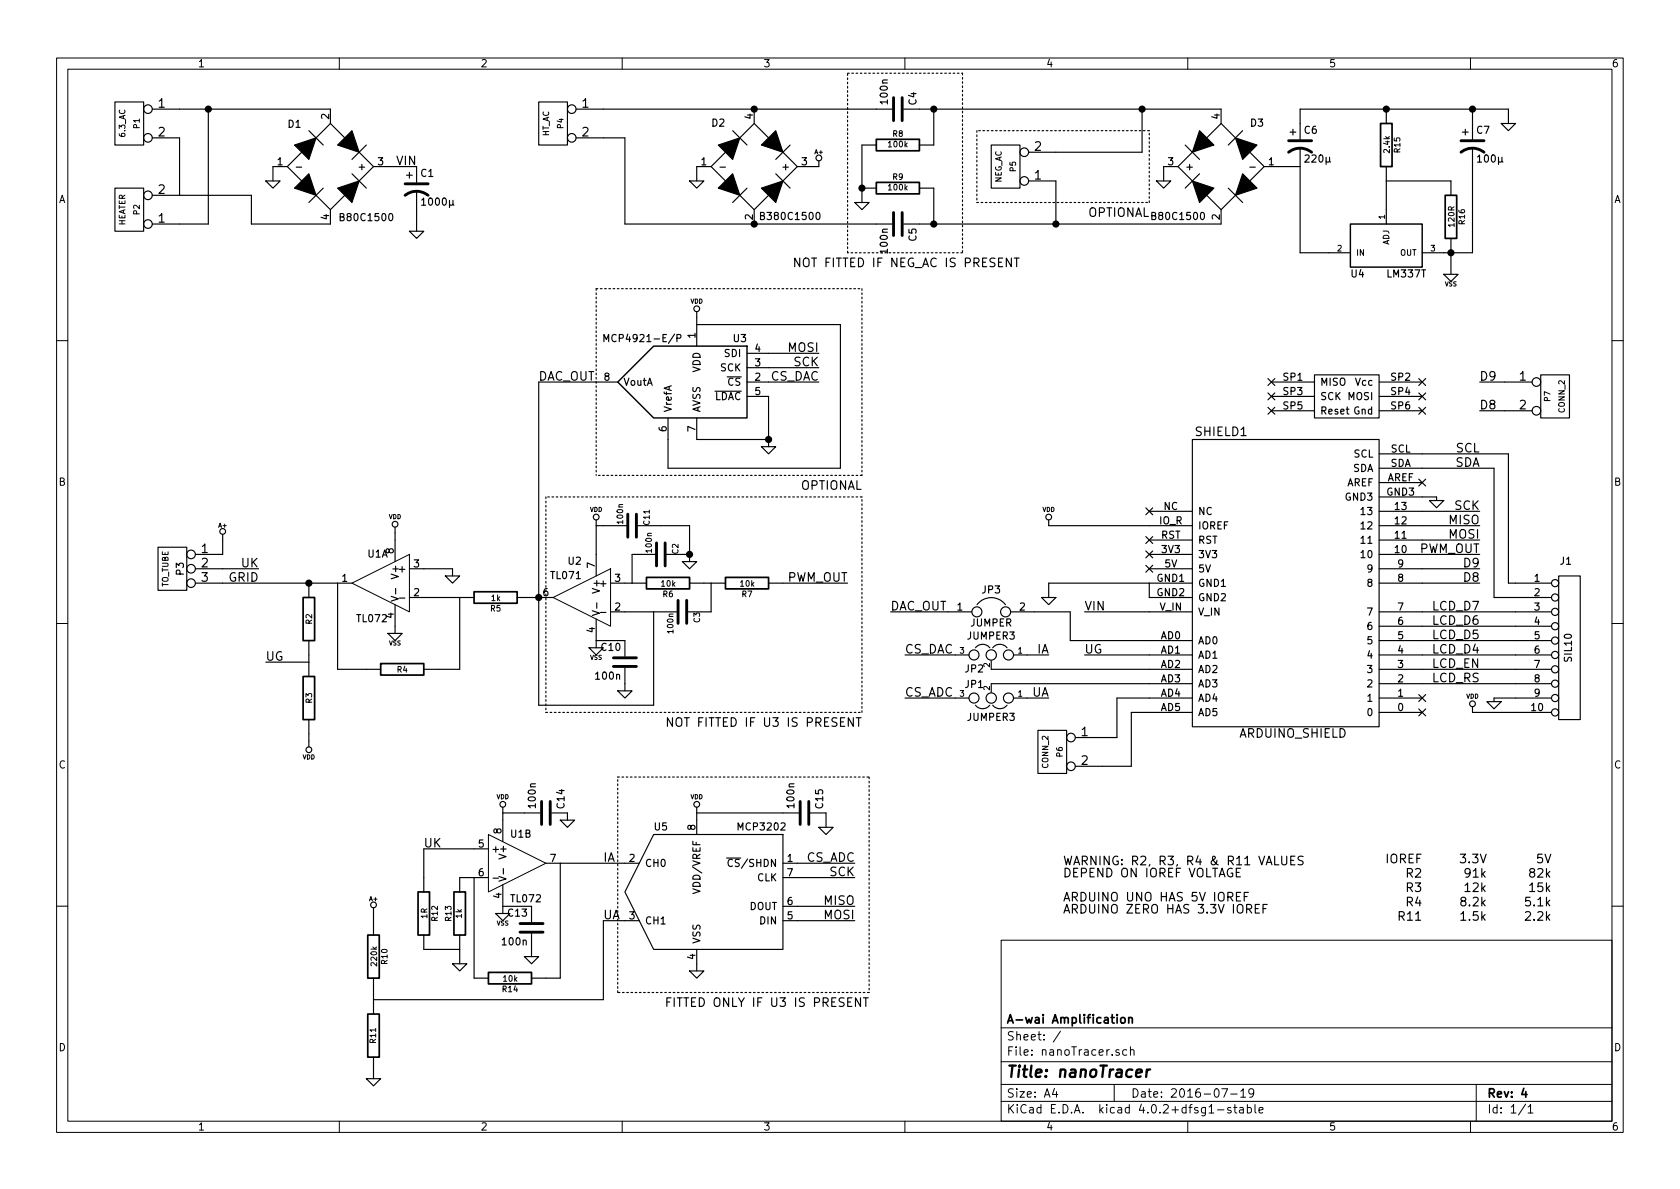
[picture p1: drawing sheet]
EESchema Schematic File Version 2
LIBS:power
LIBS:device
LIBS:transistors
LIBS:conn
LIBS:linear
LIBS:regul
LIBS:74xx
LIBS:cmos4000
LIBS:adc-dac
LIBS:memory
LIBS:xilinx
LIBS:microcontrollers
LIBS:dsp
LIBS:microchip
LIBS:analog_switches
LIBS:motorola
LIBS:texas
LIBS:intel
LIBS:audio
LIBS:interface
LIBS:digital-audio
LIBS:philips
LIBS:display
LIBS:cypress
LIBS:siliconi
LIBS:opto
LIBS:atmel
LIBS:contrib
LIBS:valves
LIBS:a-wai
LIBS:w_device
LIBS:diode
LIBS:diode-1
LIBS:w_vacuum
LIBS:w_opto
LIBS:optocoupler
LIBS:optocoupler-2
LIBS:opto-resistor
LIBS:arduino_uno
LIBS:w_connectors
LIBS:borniers
LIBS:freetronics_schematic
LIBS:nanoTracer-cache
EELAYER 25 0
EELAYER END
$Descr A4 11693 8268
encoding utf-8
Sheet 1 1
Title "nanoTracer"
Date "2016-07-19"
Rev "4"
Comp "A-wai Amplification"
Comment1 ""
Comment2 ""
Comment3 ""
Comment4 ""
$EndDescr
$Comp
L R-RESCUE-nanoTracer R10
U 1 1
P 2600 6650
F 0 "R10" V 2680 6650 40  0000 C CNN
F 1 "220k" V 2607 6651 40  0000 C CNN
F 2 "Resistors_ThroughHole:Resistor_Horizontal_RM10mm" V 2530 6650 30  0001 C CNN
F 3 "~" H 2600 6650 30  0000 C CNN
	1    2600 6650
	1    0    0    -1  
$EndComp
$Comp
L R-RESCUE-nanoTracer R11
U 1 1
P 2600 7200
F 0 "R11" V 2600 7200 40  0000 C CNN
F 1 "R11" V 2607 7201 40  0001 C CNN
F 2 "Resistors_ThroughHole:Resistor_Horizontal_RM10mm" V 2530 7200 30  0001 C CNN
F 3 "~" H 2600 7200 30  0000 C CNN
	1    2600 7200
	1    0    0    -1  
$EndComp
$Comp
L R-RESCUE-nanoTracer R14
U 1 1
P 3550 6800
F 0 "R14" V 3630 6800 40  0000 C CNN
F 1 "10k" V 3557 6801 40  0000 C CNN
F 2 "Resistors_ThroughHole:Resistor_Horizontal_RM10mm" V 3480 6800 30  0001 C CNN
F 3 "~" H 3550 6800 30  0000 C CNN
	1    3550 6800
	0    1    1    0   
$EndComp
$Comp
L R-RESCUE-nanoTracer R13
U 1 1
P 3200 6350
F 0 "R13" V 3280 6350 40  0000 C CNN
F 1 "1k" V 3207 6351 40  0000 C CNN
F 2 "Resistors_ThroughHole:Resistor_Horizontal_RM10mm" V 3130 6350 30  0001 C CNN
F 3 "~" H 3200 6350 30  0000 C CNN
	1    3200 6350
	-1   0    0    1   
$EndComp
$Comp
L GND #PWR01
U 1 1
P 3200 6700
F 0 "#PWR01" H 3200 6700 30  0001 C CNN
F 1 "GND" H 3200 6630 30  0001 C CNN
F 2 "" H 3200 6700 60  0000 C CNN
F 3 "" H 3200 6700 60  0000 C CNN
	1    3200 6700
	1    0    0    -1  
$EndComp
$Comp
L R-RESCUE-nanoTracer R12
U 1 1
P 2950 6350
F 0 "R12" V 3030 6350 40  0000 C CNN
F 1 "1R" V 2957 6351 40  0000 C CNN
F 2 "Resistors_ThroughHole:Resistor_Horizontal_RM10mm" V 2880 6350 30  0001 C CNN
F 3 "~" H 2950 6350 30  0000 C CNN
	1    2950 6350
	1    0    0    -1  
$EndComp
$Comp
L C-RESCUE-nanoTracer C3
U 1 1
P 4750 4250
F 0 "C3" H 4750 4350 40  0000 L CNN
F 1 "100n" H 4756 4165 40  0000 L CNN
F 2 "Capacitors_ThroughHole:C_Rect_L7_W2_P5" H 4788 4100 30  0001 C CNN
F 3 "~" H 4750 4250 60  0000 C CNN
	1    4750 4250
	0    1    1    0   
$EndComp
$Comp
L R-RESCUE-nanoTracer R6
U 1 1
P 4650 4050
F 0 "R6" V 4730 4050 40  0000 C CNN
F 1 "10k" V 4657 4051 40  0000 C CNN
F 2 "Resistors_ThroughHole:Resistor_Horizontal_RM10mm" V 4580 4050 30  0001 C CNN
F 3 "~" H 4650 4050 30  0000 C CNN
	1    4650 4050
	0    1    1    0   
$EndComp
$Comp
L R-RESCUE-nanoTracer R7
U 1 1
P 5200 4050
F 0 "R7" V 5280 4050 40  0000 C CNN
F 1 "10k" V 5207 4051 40  0000 C CNN
F 2 "Resistors_ThroughHole:Resistor_Horizontal_RM10mm" V 5130 4050 30  0001 C CNN
F 3 "~" H 5200 4050 30  0000 C CNN
	1    5200 4050
	0    1    1    0   
$EndComp
$Comp
L C-RESCUE-nanoTracer C2
U 1 1
P 4600 3850
F 0 "C2" H 4600 3950 40  0000 L CNN
F 1 "100n" H 4606 3765 40  0000 L CNN
F 2 "Capacitors_ThroughHole:C_Rect_L7_W2_P5" H 4638 3700 30  0001 C CNN
F 3 "~" H 4600 3850 60  0000 C CNN
	1    4600 3850
	0    1    -1   0   
$EndComp
Wire Wire Line
	3200 6700 3200 6600
$Comp
L R-RESCUE-nanoTracer R5
U 1 1
P 3450 4150
F 0 "R5" V 3530 4150 40  0000 C CNN
F 1 "1k" V 3457 4151 40  0000 C CNN
F 2 "Resistors_ThroughHole:Resistor_Horizontal_RM10mm" V 3380 4150 30  0001 C CNN
F 3 "~" H 3450 4150 30  0000 C CNN
	1    3450 4150
	0    1    1    0   
$EndComp
Wire Wire Line
	2950 4150 3200 4150
$Comp
L GND #PWR02
U 1 1
P 4800 3900
F 0 "#PWR02" H 4800 3900 30  0001 C CNN
F 1 "GND" H 4800 3830 30  0001 C CNN
F 2 "" H 4800 3900 60  0000 C CNN
F 3 "" H 4800 3900 60  0000 C CNN
	1    4800 3900
	1    0    0    -1  
$EndComp
$Comp
L GND #PWR03
U 1 1
P 3150 4000
F 0 "#PWR03" H 3150 4000 30  0001 C CNN
F 1 "GND" H 3150 3930 30  0001 C CNN
F 2 "" H 3150 4000 60  0000 C CNN
F 3 "" H 3150 4000 60  0000 C CNN
	1    3150 4000
	1    0    0    -1  
$EndComp
$Comp
L R-RESCUE-nanoTracer R4
U 1 1
P 2800 4650
F 0 "R4" V 2800 4650 40  0000 C CNN
F 1 "R4" V 2807 4651 40  0001 C CNN
F 2 "Resistors_ThroughHole:Resistor_Horizontal_RM10mm" V 2730 4650 30  0001 C CNN
F 3 "~" H 2800 4650 30  0000 C CNN
	1    2800 4650
	0    1    -1   0   
$EndComp
$Comp
L R-RESCUE-nanoTracer R3
U 1 1
P 2150 4850
F 0 "R3" V 2150 4850 40  0000 C CNN
F 1 "R3" V 2157 4851 40  0001 C CNN
F 2 "Resistors_ThroughHole:Resistor_Horizontal_RM10mm" V 2080 4850 30  0001 C CNN
F 3 "~" H 2150 4850 30  0000 C CNN
	1    2150 4850
	-1   0    0    1   
$EndComp
Wire Wire Line
	2150 4600 2150 4550
Wire Wire Line
	2150 5100 2150 5150
$Comp
L CONN_2-RESCUE-nanoTracer P2
U 1 1
P 900 1450
F 0 "P2" V 850 1450 40  0000 C CNN
F 1 "HEATER" V 950 1450 40  0000 C CNN
F 2 "Connect:bornier2" H 900 1450 60  0001 C CNN
F 3 "" H 900 1450 60  0000 C CNN
	1    900  1450
	-1   0    0    1   
$EndComp
$Comp
L LM337T U4
U 1 1
P 9650 1700
F 0 "U4" H 9450 1500 50  0000 C CNN
F 1 "LM337T" H 9650 1500 50  0000 L CNN
F 2 "TO_SOT_Packages_THT:TO-220_Neutral123_Vertical" H 9650 1600 50  0001 C CIN
F 3 "" H 9650 1700 50  0000 C CNN
	1    9650 1700
	1    0    0    -1  
$EndComp
$Comp
L CONN_2-RESCUE-nanoTracer P1
U 1 1
P 900 850
F 0 "P1" V 850 850 40  0000 C CNN
F 1 "6.3_AC" V 950 850 40  0000 C CNN
F 2 "Connect:bornier2" H 900 850 60  0001 C CNN
F 3 "" H 900 850 60  0000 C CNN
	1    900  850 
	-1   0    0    -1  
$EndComp
$Comp
L CONN_3 P3
U 1 1
P 1200 3950
F 0 "P3" V 1150 3950 50  0000 C CNN
F 1 "TO_TUBE" V 1250 3950 40  0000 C CNN
F 2 "Connect:bornier3" H 1200 3950 60  0001 C CNN
F 3 "" H 1200 3950 60  0000 C CNN
	1    1200 3950
	-1   0    0    -1  
$EndComp
$Comp
L MCP4921-E/P U3
U 1 1
P 4750 2650
F 0 "U3" H 4300 2950 50  0000 L CNN
F 1 "MCP4921-E/P" H 4750 2950 50  0000 L CNN
F 2 "Housings_DIP:DIP-8_W7.62mm_LongPads" H 4750 2650 50  0001 C CIN
F 3 "" H 4750 2650 50  0000 C CNN
	1    4750 2650
	-1   0    0    -1  
$EndComp
Wire Wire Line
	5350 2750 5350 3100
$Comp
L GND #PWR04
U 1 1
P 2600 7500
F 0 "#PWR04" H 2600 7500 30  0001 C CNN
F 1 "GND" H 2600 7430 30  0001 C CNN
F 2 "" H 2600 7500 60  0000 C CNN
F 3 "" H 2600 7500 60  0000 C CNN
	1    2600 7500
	1    0    0    -1  
$EndComp
Wire Wire Line
	1850 4600 2150 4600
$Comp
L Diode_Bridge D1
U 1 1
P 2300 1150
F 0 "D1" H 2050 850 50  0000 C CNN
F 1 "B80C1500" H 2550 1500 50  0000 C CNN
F 2 "w_pth_diodes:bridge_wob" H 2300 1150 50  0001 C CNN
F 3 "" H 2300 1150 50  0000 C CNN
	1    2300 1150
	1    0    0    1   
$EndComp
$Comp
L CP1 C1
U 1 1
P 2900 1300
F 0 "C1" H 2925 1400 50  0000 L CNN
F 1 "1000µ" H 2925 1200 50  0000 L CNN
F 2 "Capacitors_ThroughHole:C_Radial_D10_L16_P5" H 2900 1300 50  0001 C CNN
F 3 "" H 2900 1300 50  0000 C CNN
	1    2900 1300
	1    0    0    -1  
$EndComp
Wire Wire Line
	1250 750  2300 750 
$Comp
L GND #PWR05
U 1 1
P 2900 1600
F 0 "#PWR05" H 2900 1600 30  0001 C CNN
F 1 "GND" H 2900 1530 30  0001 C CNN
F 2 "" H 2900 1600 60  0000 C CNN
F 3 "" H 2900 1600 60  0000 C CNN
	1    2900 1600
	1    0    0    -1  
$EndComp
Wire Wire Line
	2900 1450 2900 1600
$Comp
L CONN_2-RESCUE-nanoTracer P5
U 1 1
P 7000 1150
F 0 "P5" V 6950 1150 40  0000 C CNN
F 1 "NEG_AC" V 7050 1150 40  0000 C CNN
F 2 "Connect:bornier2" H 7000 1150 60  0001 C CNN
F 3 "" H 7000 1150 60  0000 C CNN
	1    7000 1150
	-1   0    0    1   
$EndComp
$Comp
L Diode_Bridge D3
U 1 1
P 8500 1150
F 0 "D3" H 8250 1450 50  0000 C CNN
F 1 "B80C1500" H 8800 800 50  0000 C CNN
F 2 "w_pth_diodes:bridge_wob" H 8500 1150 50  0001 C CNN
F 3 "" H 8500 1150 50  0000 C CNN
	1    8500 1150
	-1   0    0    -1  
$EndComp
$Comp
L CP1 C6
U 1 1
P 9050 1000
F 0 "C6" H 9075 1100 50  0000 L CNN
F 1 "220µ" H 9075 900 50  0000 L CNN
F 2 "Capacitors_ThroughHole:C_Radial_D7.5_L11.2_P2.5" H 9050 1000 50  0001 C CNN
F 3 "" H 9050 1000 50  0000 C CNN
	1    9050 1000
	1    0    0    -1  
$EndComp
$Comp
L CP1 C7
U 1 1
P 10250 1000
F 0 "C7" H 10275 1100 50  0000 L CNN
F 1 "100µ" H 10275 900 50  0000 L CNN
F 2 "Capacitors_ThroughHole:C_Radial_D6.3_L11.2_P2.5" H 10250 1000 50  0001 C CNN
F 3 "" H 10250 1000 50  0000 C CNN
	1    10250 1000
	1    0    0    -1  
$EndComp
$Comp
L GND #PWR06
U 1 1
P 10500 850
F 0 "#PWR06" H 10500 850 30  0001 C CNN
F 1 "GND" H 10500 780 30  0001 C CNN
F 2 "" H 10500 850 60  0000 C CNN
F 3 "" H 10500 850 60  0000 C CNN
	1    10500 850 
	1    0    0    -1  
$EndComp
$Comp
L GND #PWR07
U 1 1
P 1900 1250
F 0 "#PWR07" H 1900 1250 30  0001 C CNN
F 1 "GND" H 1900 1180 30  0001 C CNN
F 2 "" H 1900 1250 60  0000 C CNN
F 3 "" H 1900 1250 60  0000 C CNN
	1    1900 1250
	1    0    0    -1  
$EndComp
Wire Wire Line
	1900 1250 1900 1150
$Comp
L GND #PWR08
U 1 1
P 8100 1250
F 0 "#PWR08" H 8100 1250 30  0001 C CNN
F 1 "GND" H 8100 1180 30  0001 C CNN
F 2 "" H 8100 1250 60  0000 C CNN
F 3 "" H 8100 1250 60  0000 C CNN
	1    8100 1250
	1    0    0    -1  
$EndComp
Wire Wire Line
	8100 1250 8100 1150
Wire Wire Line
	9050 850  9050 750 
Wire Wire Line
	10250 750  10250 850 
Wire Wire Line
	10500 750  10500 850 
Connection ~ 10250 750 
$Comp
L MCP3002 U5
U 1 1
P 4850 6200
F 0 "U5" H 4600 6650 50  0000 C CNN
F 1 "MCP3202" H 5300 6650 50  0000 C CNN
F 2 "Housings_DIP:DIP-8_W7.62mm_LongPads" H 4850 6100 50  0001 C CNN
F 3 "" H 4850 6400 50  0000 C CNN
	1    4850 6200
	1    0    0    -1  
$EndComp
Wire Wire Line
	4900 4050 4950 4050
$Comp
L TL072 U1
U 2 1
P 3600 6000
F 0 "U1" H 3550 6200 50  0000 L CNN
F 1 "TL072" H 3550 5750 50  0000 L CNN
F 2 "Housings_DIP:DIP-8_W7.62mm_LongPads" H 3600 6000 50  0001 C CNN
F 3 "" H 3600 6000 50  0000 C CNN
	2    3600 6000
	1    0    0    -1  
$EndComp
$Comp
L TL072 U1
U 1 1
P 2650 4050
F 0 "U1" H 2600 4250 50  0000 L CNN
F 1 "TL072" H 2600 3800 50  0000 L CNN
F 2 "Housings_DIP:DIP-8_W7.62mm_LongPads" H 2650 4050 50  0001 C CNN
F 3 "" H 2650 4050 50  0000 C CNN
	1    2650 4050
	-1   0    0    -1  
$EndComp
$Comp
L TL071 U2
U 1 1
P 4050 4150
F 0 "U2" H 4050 4400 50  0000 L CNN
F 1 "TL071" H 4050 4300 50  0000 L CNN
F 2 "Housings_DIP:DIP-8_W7.62mm_LongPads" H 4100 4350 50  0001 C CNN
F 3 "" H 4050 4400 50  0000 C CNN
	1    4050 4150
	-1   0    0    -1  
$EndComp
Wire Wire Line
	2950 3950 3150 3950
$Comp
L JUMPER3 JP1
U 1 1
P 6900 4850
F 0 "JP1" H 6950 4750 50  0000 L CNN
F 1 "JUMPER3" H 6900 4950 50  0000 C BNN
F 2 "Pin_Headers:Pin_Header_Straight_1x03" H 6900 4850 50  0001 C CNN
F 3 "" H 6900 4850 50  0000 C CNN
	1    6900 4850
	-1   0    0    1   
$EndComp
Wire Wire Line
	2900 1150 2700 1150
Wire Wire Line
	8000 3650 7300 3650
$Comp
L VSS #PWR09
U 1 1
P 3500 6350
F 0 "#PWR09" H 3500 6350 30  0001 C CNN
F 1 "VSS" H 3500 6280 30  0000 C CNN
F 2 "" H 3500 6350 60  0000 C CNN
F 3 "" H 3500 6350 60  0000 C CNN
	1    3500 6350
	1    0    0    -1  
$EndComp
$Comp
L VSS #PWR010
U 1 1
P 10100 1900
F 0 "#PWR010" H 10100 1900 30  0001 C CNN
F 1 "VSS" H 10100 1830 30  0000 C CNN
F 2 "" H 10100 1900 60  0000 C CNN
F 3 "" H 10100 1900 60  0000 C CNN
	1    10100 1900
	1    0    0    -1  
$EndComp
$Comp
L VSS #PWR011
U 1 1
P 4150 4500
F 0 "#PWR011" H 4150 4500 30  0001 C CNN
F 1 "VSS" H 4150 4430 30  0000 C CNN
F 2 "" H 4150 4500 60  0000 C CNN
F 3 "" H 4150 4500 60  0000 C CNN
	1    4150 4500
	1    0    0    -1  
$EndComp
$Comp
L VSS #PWR012
U 1 1
P 2750 4400
F 0 "#PWR012" H 2750 4400 30  0001 C CNN
F 1 "VSS" H 2750 4330 30  0000 C CNN
F 2 "" H 2750 4400 60  0000 C CNN
F 3 "" H 2750 4400 60  0000 C CNN
	1    2750 4400
	1    0    0    -1  
$EndComp
$Comp
L VDD #PWR013
U 1 1
P 4150 3650
F 0 "#PWR013" H 4150 3750 30  0001 C CNN
F 1 "VDD" H 4150 3760 30  0000 C CNN
F 2 "" H 4150 3650 60  0000 C CNN
F 3 "" H 4150 3650 60  0000 C CNN
	1    4150 3650
	1    0    0    -1  
$EndComp
$Comp
L VDD #PWR014
U 1 1
P 2750 3700
F 0 "#PWR014" H 2750 3800 30  0001 C CNN
F 1 "VDD" H 2750 3810 30  0000 C CNN
F 2 "" H 2750 3700 60  0000 C CNN
F 3 "" H 2750 3700 60  0000 C CNN
	1    2750 3700
	1    0    0    -1  
$EndComp
$Comp
L VDD #PWR015
U 1 1
P 3500 5650
F 0 "#PWR015" H 3500 5750 30  0001 C CNN
F 1 "VDD" H 3500 5760 30  0000 C CNN
F 2 "" H 3500 5650 60  0000 C CNN
F 3 "" H 3500 5650 60  0000 C CNN
	1    3500 5650
	1    0    0    -1  
$EndComp
$Comp
L VDD #PWR016
U 1 1
P 2150 5150
F 0 "#PWR016" H 2150 5250 30  0001 C CNN
F 1 "VDD" H 2150 5260 30  0000 C CNN
F 2 "" H 2150 5150 60  0000 C CNN
F 3 "" H 2150 5150 60  0000 C CNN
	1    2150 5150
	1    0    0    1   
$EndComp
$Comp
L CONN_2-RESCUE-nanoTracer P4
U 1 1
P 3850 850
F 0 "P4" V 3800 850 40  0000 C CNN
F 1 "HT_AC" V 3900 850 40  0000 C CNN
F 2 "Connect:bornier2" H 3850 850 60  0001 C CNN
F 3 "" H 3850 850 60  0000 C CNN
	1    3850 850 
	-1   0    0    -1  
$EndComp
$Comp
L Diode_Bridge D2
U 1 1
P 5250 1150
F 0 "D2" H 5000 1450 50  0000 C CNN
F 1 "B380C1500" H 5500 800 50  0000 C CNN
F 2 "w_pth_diodes:bridge_wob" H 5250 1150 50  0001 C CNN
F 3 "" H 5250 1150 50  0000 C CNN
	1    5250 1150
	1    0    0    -1  
$EndComp
Wire Wire Line
	4200 750  6100 750 
Wire Wire Line
	4200 950  4350 950 
Wire Wire Line
	4350 950  4350 1550
Wire Wire Line
	4350 1550 6100 1550
$Comp
L GND #PWR017
U 1 1
P 4850 1250
F 0 "#PWR017" H 4850 1250 30  0001 C CNN
F 1 "GND" H 4850 1180 30  0001 C CNN
F 2 "" H 4850 1250 60  0000 C CNN
F 3 "" H 4850 1250 60  0000 C CNN
	1    4850 1250
	1    0    0    -1  
$EndComp
Wire Wire Line
	4850 1250 4850 1150
$Comp
L C C4
U 1 1
P 6250 750
F 0 "C4" H 6275 850 50  0000 L CNN
F 1 "100n" H 6275 650 50  0000 L CNN
F 2 "Capacitors_ThroughHole:C_Rect_L18_W6_H12_P15" H 6288 600 50  0001 C CNN
F 3 "" H 6250 750 50  0000 C CNN
	1    6250 750 
	0    1    -1   0   
$EndComp
$Comp
L R-RESCUE-nanoTracer R8
U 1 1
P 6250 1000
F 0 "R8" V 6330 1000 40  0000 C CNN
F 1 "100k" V 6257 1001 40  0000 C CNN
F 2 "Resistors_ThroughHole:Resistor_Horizontal_RM10mm" V 6180 1000 30  0001 C CNN
F 3 "~" H 6250 1000 30  0000 C CNN
	1    6250 1000
	0    -1   -1   0   
$EndComp
$Comp
L GND #PWR018
U 1 1
P 6000 1400
F 0 "#PWR018" H 6000 1400 30  0001 C CNN
F 1 "GND" H 6000 1330 30  0001 C CNN
F 2 "" H 6000 1400 60  0000 C CNN
F 3 "" H 6000 1400 60  0000 C CNN
	1    6000 1400
	1    0    0    -1  
$EndComp
Wire Wire Line
	6000 1000 6000 1400
Connection ~ 5250 750 
Wire Wire Line
	3300 6100 3300 6800
Wire Wire Line
	3300 6100 3200 6100
Wire Wire Line
	3200 6600 2950 6600
Wire Wire Line
	2950 6100 2950 5900
Wire Wire Line
	2950 5900 3300 5900
Wire Wire Line
	3500 6350 3500 6300
Wire Wire Line
	3500 5700 3500 5650
Wire Wire Line
	2600 7450 2600 7500
Wire Wire Line
	2600 6900 2600 6950
Wire Wire Line
	4350 6000 3900 6000
$Comp
L A+ #PWR019
U 1 1
P 5700 1150
F 0 "#PWR019" H 5700 1100 20  0001 C CNN
F 1 "A+" H 5700 1250 30  0000 C CNN
F 2 "" H 5700 1150 60  0000 C CNN
F 3 "" H 5700 1150 60  0000 C CNN
	1    5700 1150
	1    0    0    -1  
$EndComp
Wire Wire Line
	5700 1150 5650 1150
$Comp
L A+ #PWR020
U 1 1
P 2600 6350
F 0 "#PWR020" H 2600 6300 20  0001 C CNN
F 1 "A+" H 2600 6450 30  0000 C CNN
F 2 "" H 2600 6350 60  0000 C CNN
F 3 "" H 2600 6350 60  0000 C CNN
	1    2600 6350
	1    0    0    -1  
$EndComp
Wire Wire Line
	2600 6350 2600 6400
$Comp
L GND #PWR021
U 1 1
P 4850 6750
F 0 "#PWR021" H 4850 6750 30  0001 C CNN
F 1 "GND" H 4850 6680 30  0001 C CNN
F 2 "" H 4850 6750 60  0000 C CNN
F 3 "" H 4850 6750 60  0000 C CNN
	1    4850 6750
	1    0    0    -1  
$EndComp
$Comp
L VDD #PWR022
U 1 1
P 4850 5650
F 0 "#PWR022" H 4850 5750 30  0001 C CNN
F 1 "VDD" H 4850 5760 30  0000 C CNN
F 2 "" H 4850 5650 60  0000 C CNN
F 3 "" H 4850 5650 60  0000 C CNN
	1    4850 5650
	1    0    0    -1  
$EndComp
Wire Wire Line
	4850 6750 4850 6700
Text Label 2950 5900 0    60   ~ 0
UK
Text Label 5950 6000 2    60   ~ 0
CS_ADC
Wire Wire Line
	5550 6000 5950 6000
Wire Wire Line
	5550 6100 5950 6100
Wire Wire Line
	5550 6300 5950 6300
Wire Wire Line
	5550 6400 5950 6400
Text Label 5950 6100 2    60   ~ 0
SCK
Text Label 5950 6300 2    60   ~ 0
MISO
Text Label 5950 6400 2    60   ~ 0
MOSI
Text Label 10300 3550 2    60   ~ 0
SCK
Text Label 10300 3750 2    60   ~ 0
MOSI
Text Label 10300 3650 2    60   ~ 0
MISO
Wire Wire Line
	8000 4050 7300 4050
$Comp
L VDD #PWR023
U 1 1
P 4850 2200
F 0 "#PWR023" H 4850 2300 30  0001 C CNN
F 1 "VDD" H 4850 2310 30  0000 C CNN
F 2 "" H 4850 2200 60  0000 C CNN
F 3 "" H 4850 2200 60  0000 C CNN
	1    4850 2200
	1    0    0    -1  
$EndComp
Text Label 10300 3850 2    60   ~ 0
PWM_OUT
Text Label 7550 4250 0    60   ~ 0
VIN
Wire Wire Line
	8000 4250 7550 4250
Text Label 6200 4250 0    60   ~ 0
DAC_OUT
Text Label 7550 4550 0    60   ~ 0
UG
Text Label 4200 6000 0    60   ~ 0
IA
Text Label 7300 4850 2    60   ~ 0
UA
Text Label 6300 4850 0    60   ~ 0
CS_ADC
Wire Wire Line
	7300 4850 7150 4850
Wire Wire Line
	6650 4850 6300 4850
$Comp
L JUMPER3 JP2
U 1 1
P 6900 4550
F 0 "JP2" H 6950 4450 50  0000 L CNN
F 1 "JUMPER3" H 6900 4650 50  0000 C BNN
F 2 "Pin_Headers:Pin_Header_Straight_1x03" H 6900 4550 50  0001 C CNN
F 3 "" H 6900 4550 50  0000 C CNN
	1    6900 4550
	-1   0    0    -1  
$EndComp
Wire Wire Line
	7300 4550 7150 4550
Wire Wire Line
	6650 4550 6300 4550
Text Label 6300 4550 0    60   ~ 0
CS_DAC
Text Label 7300 4550 2    60   ~ 0
IA
Wire Wire Line
	7550 4550 8000 4550
Wire Wire Line
	7450 4450 8000 4450
Text Label 10300 4450 2    60   ~ 0
LCD_D5
Text Label 10300 4350 2    60   ~ 0
LCD_D6
Text Label 10300 4250 2    60   ~ 0
LCD_D7
Wire Wire Line
	10550 4250 9900 4250
Wire Wire Line
	10550 4350 9900 4350
Wire Wire Line
	10550 4450 9900 4450
Wire Wire Line
	10550 4550 9900 4550
Wire Wire Line
	10550 4650 9900 4650
Wire Wire Line
	10550 4750 9900 4750
Wire Wire Line
	10300 3550 9900 3550
Wire Wire Line
	10300 3650 9900 3650
Wire Wire Line
	10300 3750 9900 3750
Wire Wire Line
	10300 3850 9900 3850
Text Label 1800 3950 2    60   ~ 0
UK
Wire Wire Line
	1550 4050 2350 4050
Wire Wire Line
	1800 3950 1550 3950
Text Label 4200 6400 0    60   ~ 0
UA
Wire Wire Line
	4200 6400 4350 6400
Wire Wire Line
	4200 6950 4200 6400
$Comp
L GND #PWR024
U 1 1
P 5350 3100
F 0 "#PWR024" H 5350 3100 30  0001 C CNN
F 1 "GND" H 5350 3030 30  0001 C CNN
F 2 "" H 5350 3100 60  0000 C CNN
F 3 "" H 5350 3100 60  0000 C CNN
	1    5350 3100
	1    0    0    -1  
$EndComp
Wire Wire Line
	5350 3050 4850 3050
Connection ~ 5350 3050
Wire Wire Line
	4850 2200 4850 2250
Text Label 5700 2650 2    60   ~ 0
CS_DAC
Text Label 5700 2550 2    60   ~ 0
SCK
Text Label 5700 2450 2    60   ~ 0
MOSI
Wire Wire Line
	5700 2450 5350 2450
Wire Wire Line
	5350 2550 5700 2550
Wire Wire Line
	5700 2650 5350 2650
Wire Wire Line
	4800 3650 4800 3900
Wire Wire Line
	4400 3850 4400 4050
Wire Wire Line
	4400 4050 4350 4050
Wire Wire Line
	4150 4500 4150 4450
Wire Wire Line
	3750 2650 3750 4900
Wire Wire Line
	3700 4150 3750 4150
Wire Wire Line
	3750 2650 4150 2650
Connection ~ 3750 4150
Text Label 3750 2650 0    60   ~ 0
DAC_OUT
Wire Wire Line
	2750 4400 2750 4350
Wire Wire Line
	2750 3700 2750 3750
Connection ~ 2150 4050
Text Label 1850 4600 0    60   ~ 0
UG
Text Label 1800 4050 2    60   ~ 0
GRID
$Comp
L A+ #PWR025
U 1 1
P 1550 3750
F 0 "#PWR025" H 1550 3700 20  0001 C CNN
F 1 "A+" H 1550 3850 30  0000 C CNN
F 2 "" H 1550 3750 60  0000 C CNN
F 3 "" H 1550 3750 60  0000 C CNN
	1    1550 3750
	1    0    0    -1  
$EndComp
Wire Wire Line
	1550 3750 1550 3850
Wire Wire Line
	4650 3050 4650 3250
Wire Wire Line
	5850 3250 5850 2250
Text Label 5900 4050 2    60   ~ 0
PWM_OUT
Wire Wire Line
	5900 4050 5450 4050
$Comp
L C C5
U 1 1
P 6250 1550
F 0 "C5" H 6275 1650 50  0000 L CNN
F 1 "100n" H 6275 1450 50  0000 L CNN
F 2 "Capacitors_ThroughHole:C_Rect_L18_W6_H12_P15" H 6288 1400 50  0001 C CNN
F 3 "" H 6250 1550 50  0000 C CNN
	1    6250 1550
	0    1    1    0   
$EndComp
$Comp
L R-RESCUE-nanoTracer R9
U 1 1
P 6250 1300
F 0 "R9" V 6330 1300 40  0000 C CNN
F 1 "100k" V 6257 1301 40  0000 C CNN
F 2 "Resistors_ThroughHole:Resistor_Horizontal_RM10mm" V 6180 1300 30  0001 C CNN
F 3 "~" H 6250 1300 30  0000 C CNN
	1    6250 1300
	0    -1   -1   0   
$EndComp
Connection ~ 6000 1300
Wire Wire Line
	6500 1000 6500 750 
Wire Wire Line
	6400 750  8500 750 
Wire Wire Line
	6500 1300 6500 1550
Wire Wire Line
	6400 1550 8500 1550
Connection ~ 5250 1550
Wire Wire Line
	7350 1050 7950 1050
Wire Wire Line
	7950 1050 7950 750 
Connection ~ 6500 750 
Wire Wire Line
	7350 1550 7350 1250
Connection ~ 6500 1550
Connection ~ 7350 1550
Connection ~ 7950 750 
Wire Notes Line
	6000 4950 6000 3450
Text Notes 6000 5050 2    60   ~ 0
NOT FITTED IF U3 IS PRESENT
Wire Notes Line
	6700 500  6700 1750
Wire Notes Line
	6700 1750 5900 1750
Wire Notes Line
	5900 1750 5900 500 
Text Notes 7100 1850 2    60   ~ 0
NOT FITTED IF NEG_AC IS PRESENT
Wire Notes Line
	6050 5400 6050 6900
Wire Notes Line
	6050 6900 4300 6900
Wire Notes Line
	4300 6900 4300 5400
Text Notes 6050 7000 2    60   ~ 0
FITTED ONLY IF U3 IS PRESENT
$Comp
L R-RESCUE-nanoTracer R2
U 1 1
P 2150 4300
F 0 "R2" V 2150 4300 40  0000 C CNN
F 1 "R2" V 2157 4301 40  0001 C CNN
F 2 "Resistors_ThroughHole:Resistor_Horizontal_RM10mm" V 2080 4300 30  0001 C CNN
F 3 "~" H 2150 4300 30  0000 C CNN
	1    2150 4300
	-1   0    0    1   
$EndComp
Wire Notes Line
	4150 2000 4150 3300
Text Notes 6000 3400 2    60   ~ 0
OPTIONAL
Wire Notes Line
	6800 900  6800 1400
Wire Notes Line
	6800 1400 8000 1400
Wire Notes Line
	8000 1400 8000 900 
Wire Notes Line
	8000 900  6800 900 
Text Notes 8000 1500 2    60   ~ 0
OPTIONAL
Text Notes 9900 6000 2    60   ~ 0
IOREF
Text Notes 9900 6100 2    60   ~ 0
R2
Text Notes 9900 6200 2    60   ~ 0
R3
Text Notes 9900 6300 2    60   ~ 0
R4
Text Notes 9900 6400 2    60   ~ 0
R11
Text Notes 10350 6000 2    60   ~ 0
3.3V
Text Notes 10800 6000 2    60   ~ 0
5V
Text Notes 10800 6100 2    60   ~ 0
82k
Text Notes 10800 6200 2    60   ~ 0
15k
Text Label 2900 1150 2    60   ~ 0
VIN
$Comp
L VDD #PWR026
U 1 1
P 7300 3650
F 0 "#PWR026" H 7300 3750 30  0001 C CNN
F 1 "VDD" H 7300 3760 30  0000 C CNN
F 2 "" H 7300 3650 60  0000 C CNN
F 3 "" H 7300 3650 60  0000 C CNN
	1    7300 3650
	-1   0    0    -1  
$EndComp
$Comp
L GND #PWR027
U 1 1
P 7300 4150
F 0 "#PWR027" H 7300 4150 30  0001 C CNN
F 1 "GND" H 7300 4080 30  0001 C CNN
F 2 "" H 7300 4150 60  0000 C CNN
F 3 "" H 7300 4150 60  0000 C CNN
	1    7300 4150
	-1   0    0    -1  
$EndComp
Wire Wire Line
	7300 4050 7300 4150
Text Notes 10800 6300 2    60   ~ 0
5.1k
Text Notes 10800 6400 2    60   ~ 0
2.2k
Text Notes 10350 6400 2    60   ~ 0
1.5k
Text Notes 10350 6300 2    60   ~ 0
8.2k
Text Notes 10350 6200 2    60   ~ 0
12k
Text Notes 10350 6100 2    60   ~ 0
91k
Text Notes 7400 6350 0    60   ~ 0
WARNING: R2, R3, R4 & R11 VALUES\nDEPEND ON IOREF VOLTAGE\n\nARDUINO UNO HAS 5V IOREF\nARDUINO ZERO HAS 3.3V IOREF
$Comp
L R-RESCUE-nanoTracer R15
U 1 1
P 9650 1000
F 0 "R15" V 9730 1000 40  0000 C CNN
F 1 "2.4k" V 9657 1001 40  0000 C CNN
F 2 "Resistors_ThroughHole:Resistor_Horizontal_RM10mm" V 9580 1000 30  0001 C CNN
F 3 "~" H 9650 1000 30  0000 C CNN
	1    9650 1000
	1    0    0    -1  
$EndComp
$Comp
L R-RESCUE-nanoTracer R16
U 1 1
P 10100 1500
F 0 "R16" V 10180 1500 40  0000 C CNN
F 1 "120R" V 10107 1501 40  0000 C CNN
F 2 "Resistors_ThroughHole:Resistor_Horizontal_RM10mm" V 10030 1500 30  0001 C CNN
F 3 "~" H 10100 1500 30  0000 C CNN
	1    10100 1500
	1    0    0    -1  
$EndComp
Wire Wire Line
	9650 1250 10100 1250
Wire Wire Line
	9650 1250 9650 1450
Wire Wire Line
	10050 1750 10250 1750
Wire Wire Line
	8900 1150 9050 1150
Wire Wire Line
	9050 1150 9050 1750
Wire Wire Line
	9050 1750 9250 1750
Wire Wire Line
	9050 750  10500 750 
Wire Wire Line
	10250 1750 10250 1150
Connection ~ 10100 1750
Connection ~ 9650 750 
Wire Wire Line
	10100 1750 10100 1900
$Comp
L C C15
U 1 1
P 5600 5650
F 0 "C15" H 5625 5750 50  0000 L CNN
F 1 "100n" H 5625 5550 50  0000 L CNN
F 2 "Capacitors_ThroughHole:C_Rect_L7_W2_P5" H 5638 5500 50  0001 C CNN
F 3 "" H 5600 5650 50  0000 C CNN
	1    5600 5650
	0    1    -1   0   
$EndComp
$Comp
L GND #PWR028
U 1 1
P 5750 5750
F 0 "#PWR028" H 5750 5750 30  0001 C CNN
F 1 "GND" H 5750 5680 30  0001 C CNN
F 2 "" H 5750 5750 60  0000 C CNN
F 3 "" H 5750 5750 60  0000 C CNN
	1    5750 5750
	1    0    0    -1  
$EndComp
Wire Wire Line
	5750 5750 5750 5650
Wire Wire Line
	4850 5650 5450 5650
$Comp
L C C14
U 1 1
P 3800 5650
F 0 "C14" H 3825 5750 50  0000 L CNN
F 1 "100n" H 3825 5550 50  0000 L CNN
F 2 "Capacitors_ThroughHole:C_Rect_L7_W2_P5" H 3838 5500 50  0001 C CNN
F 3 "" H 3800 5650 50  0000 C CNN
	1    3800 5650
	0    1    -1   0   
$EndComp
$Comp
L GND #PWR029
U 1 1
P 3950 5700
F 0 "#PWR029" H 3950 5700 30  0001 C CNN
F 1 "GND" H 3950 5630 30  0001 C CNN
F 2 "" H 3950 5700 60  0000 C CNN
F 3 "" H 3950 5700 60  0000 C CNN
	1    3950 5700
	1    0    0    -1  
$EndComp
Wire Wire Line
	3950 5700 3950 5650
Wire Wire Line
	3500 5650 3650 5650
Wire Wire Line
	2350 4650 2550 4650
Wire Wire Line
	3050 4650 3200 4650
Wire Wire Line
	4950 4050 4950 4250
$Comp
L C C10
U 1 1
P 4350 4600
F 0 "C10" H 4375 4700 50  0000 L CNN
F 1 "100n" H 4375 4500 50  0000 L CNN
F 2 "Capacitors_ThroughHole:C_Rect_L7_W2_P5" H 4388 4450 50  0001 C CNN
F 3 "" H 4350 4600 50  0000 C CNN
	1    4350 4600
	-1   0    0    -1  
$EndComp
Wire Wire Line
	4350 4250 4550 4250
Wire Wire Line
	4550 4250 4550 4900
Wire Wire Line
	4150 4450 4350 4450
$Comp
L GND #PWR030
U 1 1
P 4350 4800
F 0 "#PWR030" H 4350 4800 30  0001 C CNN
F 1 "GND" H 4350 4730 30  0001 C CNN
F 2 "" H 4350 4800 60  0000 C CNN
F 3 "" H 4350 4800 60  0000 C CNN
	1    4350 4800
	1    0    0    -1  
$EndComp
Wire Wire Line
	4350 4800 4350 4750
Wire Wire Line
	4550 4900 3750 4900
$Comp
L C-RESCUE-nanoTracer C11
U 1 1
P 4400 3650
F 0 "C11" H 4400 3750 40  0000 L CNN
F 1 "100n" H 4406 3565 40  0000 L CNN
F 2 "Capacitors_ThroughHole:C_Rect_L7_W2_P5" H 4438 3500 30  0001 C CNN
F 3 "~" H 4400 3650 60  0000 C CNN
	1    4400 3650
	0    1    -1   0   
$EndComp
Wire Wire Line
	4600 3650 4800 3650
Connection ~ 4800 3850
Wire Wire Line
	4200 3650 4150 3650
Wire Notes Line
	6000 3450 3800 3450
Wire Notes Line
	3800 4950 6000 4950
$Comp
L C C13
U 1 1
P 3700 6450
F 0 "C13" H 3725 6550 50  0000 L CNN
F 1 "100n" H 3725 6350 50  0000 L CNN
F 2 "Capacitors_ThroughHole:C_Rect_L7_W2_P5" H 3738 6300 50  0001 C CNN
F 3 "" H 3700 6450 50  0000 C CNN
	1    3700 6450
	-1   0    0    -1  
$EndComp
$Comp
L GND #PWR031
U 1 1
P 3700 6650
F 0 "#PWR031" H 3700 6650 30  0001 C CNN
F 1 "GND" H 3700 6580 30  0001 C CNN
F 2 "" H 3700 6650 60  0000 C CNN
F 3 "" H 3700 6650 60  0000 C CNN
	1    3700 6650
	1    0    0    -1  
$EndComp
Wire Wire Line
	3700 6650 3700 6600
Wire Wire Line
	3500 6300 3700 6300
Wire Wire Line
	3800 6800 3900 6800
Wire Wire Line
	3900 6800 3900 6000
Wire Wire Line
	2600 6950 4200 6950
Wire Notes Line
	3800 3450 3800 4950
Wire Notes Line
	5900 500  6700 500 
Wire Wire Line
	4850 5650 4850 5700
$Comp
L GND #PWR032
U 1 1
P 10400 4875
F 0 "#PWR032" H 10400 4875 30  0001 C CNN
F 1 "GND" H 10400 4805 30  0001 C CNN
F 2 "" H 10400 4875 60  0000 C CNN
F 3 "" H 10400 4875 60  0000 C CNN
	1    10400 4875
	-1   0    0    -1  
$EndComp
$Comp
L VDD #PWR033
U 1 1
P 10250 4950
F 0 "#PWR033" H 10250 5050 30  0001 C CNN
F 1 "VDD" H 10250 5060 30  0000 C CNN
F 2 "" H 10250 4950 60  0000 C CNN
F 3 "" H 10250 4950 60  0000 C CNN
	1    10250 4950
	-1   0    0    -1  
$EndComp
NoConn ~ 8000 4850
$Comp
L ARDUINO_SHIELD SHIELD1
U 1 1
P 8950 4150
F 0 "SHIELD1" H 8500 5300 60  0000 C CNN
F 1 "ARDUINO_SHIELD" H 9000 3200 60  0000 C CNN
F 2 "freetronics_footprints:ARDUINO_SHIELD" H 8950 3950 50  0001 C CNN
F 3 "" H 8950 4150 60  0000 C CNN
	1    8950 4150
	1    0    0    -1  
$EndComp
NoConn ~ 9900 4850
NoConn ~ 9900 4950
NoConn ~ 9900 3950
NoConn ~ 8000 3950
NoConn ~ 8000 3750
NoConn ~ 8000 3850
NoConn ~ 8000 3550
Wire Wire Line
	8000 4050 8000 4150
NoConn ~ 8850 2650
NoConn ~ 8850 2750
NoConn ~ 8850 2850
NoConn ~ 9900 2850
NoConn ~ 9900 2750
NoConn ~ 9900 2650
Wire Wire Line
	6900 4650 8000 4650
Wire Wire Line
	6900 4750 8000 4750
Wire Notes Line
	4300 5400 6050 5400
NoConn ~ 9900 3350
NoConn ~ 9900 4050
NoConn ~ 8000 4950
$Comp
L SIL10 J1
U 1 1
P 10900 4500
F 0 "J1" H 10900 5100 50  0000 C CNN
F 1 "SIL10" V 10920 4500 50  0000 C CNN
F 2 "Pin_Headers:Pin_Header_Straight_1x10" H 10900 4500 50  0001 C CNN
F 3 "" H 10900 4500 50  0000 C CNN
	1    10900 4500
	1    0    0    -1  
$EndComp
Wire Wire Line
	9900 3250 10400 3250
Wire Wire Line
	10400 3250 10400 4150
Wire Wire Line
	10400 4150 10550 4150
Wire Wire Line
	10550 4050 10500 4050
Wire Wire Line
	10500 4050 10500 3150
Wire Wire Line
	10500 3150 9900 3150
Wire Wire Line
	10400 4850 10550 4850
Wire Wire Line
	10250 4950 10550 4950
Text Label 10300 3150 2    60   ~ 0
SCL
Text Label 10300 3250 2    60   ~ 0
SDA
Text Label 10300 4550 2    60   ~ 0
LCD_D4
Text Label 10300 4650 2    60   ~ 0
LCD_EN
Text Label 10300 4750 2    60   ~ 0
LCD_RS
Wire Wire Line
	3150 3950 3150 4000
Wire Wire Line
	2350 4050 2350 4650
Wire Wire Line
	3200 4650 3200 4150
Wire Wire Line
	1250 950  1250 1350
Wire Wire Line
	1250 1550 1450 1550
Wire Wire Line
	1450 1550 1450 750 
Connection ~ 1450 750 
Wire Wire Line
	1250 1350 1750 1350
Wire Wire Line
	1750 1350 1750 1550
Wire Wire Line
	1750 1550 2300 1550
$Comp
L GND #PWR034
U 1 1
P 10000 3475
F 0 "#PWR034" H 10000 3475 30  0001 C CNN
F 1 "GND" H 10000 3405 30  0001 C CNN
F 2 "" H 10000 3475 60  0000 C CNN
F 3 "" H 10000 3475 60  0000 C CNN
	1    10000 3475
	-1   0    0    -1  
$EndComp
Wire Wire Line
	9900 3450 10000 3450
Wire Wire Line
	10000 3450 10000 3475
Wire Wire Line
	10400 4875 10400 4850
Wire Wire Line
	5850 2250 4850 2250
Wire Wire Line
	4150 3650 4150 3850
Wire Wire Line
	4650 3250 5850 3250
Wire Notes Line
	6000 2000 6000 3300
Wire Notes Line
	4150 2000 6000 2000
Wire Notes Line
	6000 3300 4150 3300
$Comp
L JUMPER JP3
U 1 1
P 6900 4250
F 0 "JP3" H 6900 4400 50  0000 C CNN
F 1 "JUMPER" H 6900 4170 50  0000 C CNN
F 2 "freetronics_footprints:SJ_OPEN" H 6900 4250 50  0001 C CNN
F 3 "" H 6900 4250 50  0000 C CNN
	1    6900 4250
	1    0    0    -1  
$EndComp
Wire Wire Line
	6200 4250 6600 4250
Wire Wire Line
	7200 4250 7450 4250
Wire Wire Line
	7450 4250 7450 4450
$EndSCHEMATC
